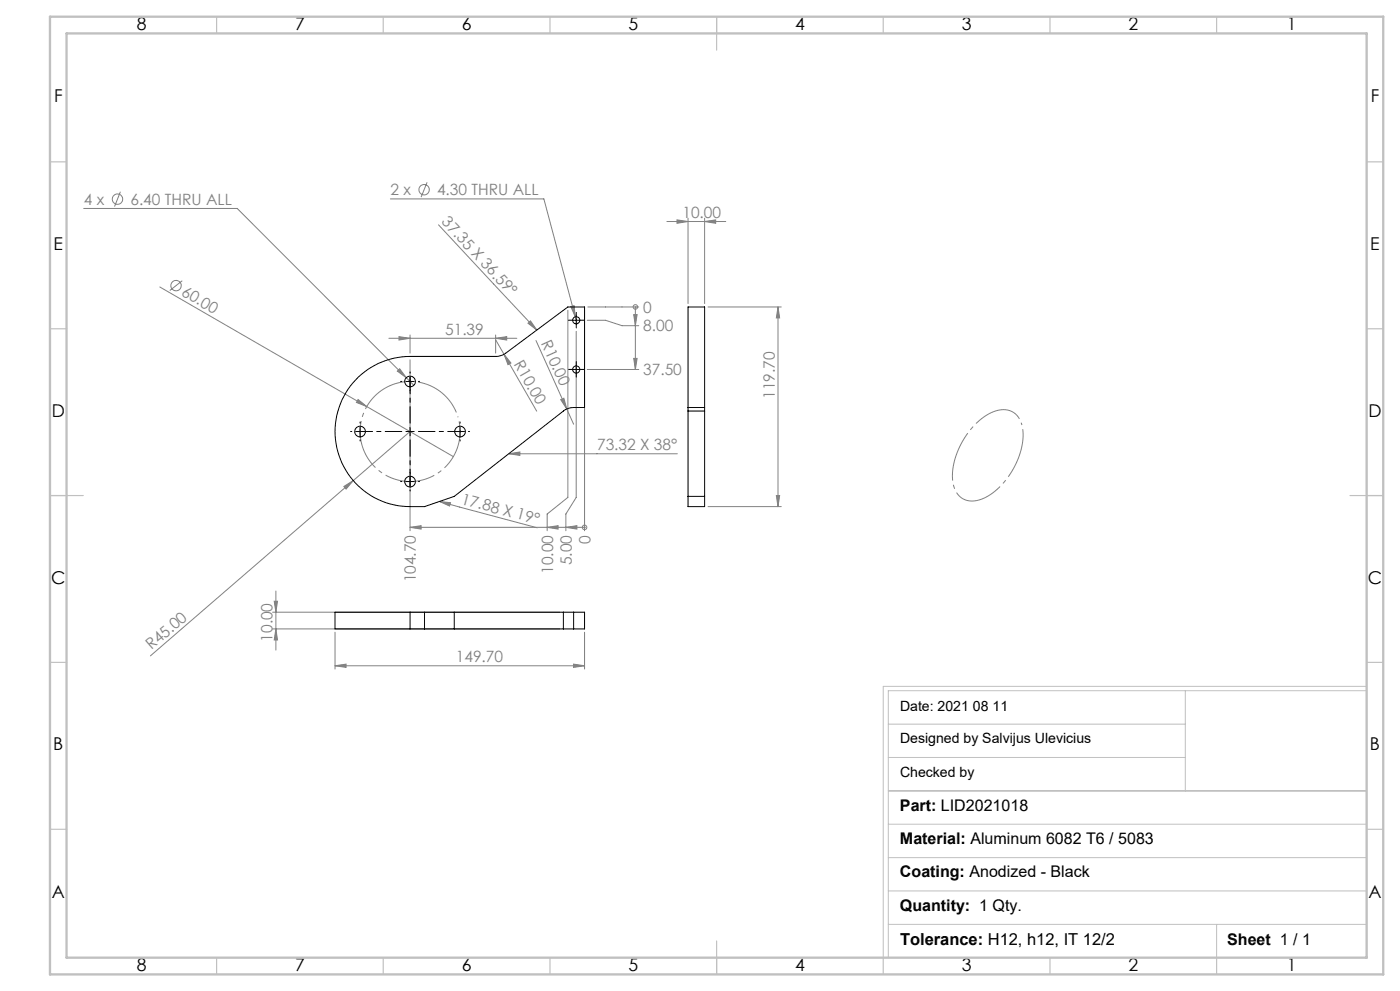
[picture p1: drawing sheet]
<svg xmlns="http://www.w3.org/2000/svg" width="420mm" height="297mm" viewBox="0 0 420 297" stroke-linecap="round" stroke-linejoin="round" font-family="sans-serif">
<g fill="none" stroke="#808080" stroke-width=".3">
<path d="M36.1 57.5l-1.7 4.4M117.1 59.6h46.1l9.4 35.3M128.1 54.6l-1.8 4.5M25.1 62.5h46.1l52.9 53M131.6 67.4l29.4 31.5M200.1 66.4h17.6M203.1 65.9l3.3 .5-3.3 .5zM206.4 65.4v25.6M211.4 66.4l3.3-.5v1zM211.4 65.4v25.6M47.9 86l88.1 50.8M54.7 84.1l-3.8 3"/>
<path d="M158.4 96.9l.7-.7 1.9 2.7zM170.4 93v56.1l-6.3 5v5M171.2 91.9l1-.3 .4 3.3zM172.6 94.9l.5 2.1M172.9 99.3v49.8l-3.1 5v5M175.4 93v66.1M176.2 96h5.4l5 1.6h5M176.4 92h15.2M190.1 94.3h1l-.5 3.3zM190.6 92h.1M190.6 92v18.7M212.4 92h22"/>
<path d="M233.4 92l.5 3.3h-1zM233.4 92v59.8M107.4 119.7l2.6 2.1-3.1-1.2zM116.7 101.4h38.3M119.2 111.2l.7-.7 2 2.7zM119.7 100.9l3.3 .5-3.3 .5zM123 100.4v5.4M123 107.8v51.3M148.7 101.4l3.3-.5v1zM148.7 100.4v5.4M148.7 101.8l12.3 21.4M151.2 106.2l2.1 2.6-.9 .5z"/>
<path d="M160.8 102.1l11.3 25M168.2 119.8l1-.5 .8 3.3zM176.2 110.7h15.4M190.1 107.4h1l-.5 3.3zM123 129.3l-17 14.7M152.6 136l3.4-.5v1zM152.6 136h50.6M103.2 145.8l2.8-1.8-2.2 2.6zM106 144l-60.9 52.6M123 158l3.3-.5v1.1zM123 158h52.4M131.8 150.3l3.3 .4-.2 1z"/>
<path d="M131.8 150.3l29.4 7.9M164.1 158l3.3-.5v1.1zM169.8 158l3.3-.5v1.1zM175.4 158h.1M212.4 151.8h22M232.9 148.5h1l-.5 3.3zM82.8 177.1v17.7M81.8 188.5h86.2M81.8 183.5h86.2M82.3 180.2h1l-.5 3.3zM82.8 188.5l.5 3.3h-1zM100.5 199.5l3.3-.5v1z"/>
<path d="M100.5 189.5v11M100.5 199.5h74.9M172 199l3.4 .5-3.4 .5zM175.4 189.5v11"/>
<circle cx="35.2" cy="59.7" r="1.55"/>
<circle cx="127.2" cy="56.9" r="1.55"/>
<circle cx="52.8" cy="85.6" r="1.57"/>
<circle cx="190.6" cy="92" r=".68"/>
<circle cx="175.4" cy="158.1" r=".68"/>
</g>
<path d="M137.4 124.9a15 15 0 0 0-25.1-6.1 15 15 0 0 0 6.7 25 15 15 0 0 0 18.7-17.8l-.3-1.1" fill="none" stroke="#808080" stroke-width=".3" stroke-dasharray="15.2 1.3 1.3 1.3" stroke-dashoffset="-1.4" stroke-linecap="butt"/>
<path d="M306.5 127a5.8 5.8 0 0 0-8.7-3.5 22.5 22.5 0 0 0-12 20.9 6 6 0 0 0 9 5.1 22.5 22.5 0 0 0 12-20.9l-.3-1.6" fill="none" stroke="#808080" stroke-width=".3" stroke-dasharray="15.2 1.3 1.3 1.3" stroke-dashoffset="-1.6" stroke-linecap="butt"/>
<path d="M266.5 217h89.1M355.6 207v30M410 205.7h-145v81.5M410 207h-143.5v80M266.5 237h143.5M266.5 227h89.1M266.5 257h143.5M266.5 247h143.5M266.5 277h143.5M266.5 267h143.5M365 277v10" fill="none" stroke="#c0c0c0" stroke-width=".3"/>
<g fill="none" stroke="#c0c0c0" stroke-width=".35">
<path d="M65 5v5M115 5v5M165 5v5M215 5v10M265 5v5M315 5v5M365 5v5M15 48.5h5M410 48.5h5M15 98.5h5M410 98.5h5M15 148.5h10"/>
<path d="M405 148.5h10M15 198.5h5M410 198.5h5M15 248.5h5M410 248.5h5M65 287v5M115 287v5M165 287v5M215 282v10M265 287v5M315 287v5M365 287v5"/>
</g>
<path d="M15 5h400v287h-400zM20 10h390v277h-390z" fill="none" stroke="#c0c0c0" stroke-width=".7"/>
<g fill="none" stroke="#000" stroke-width=".3" stroke-dasharray="15.2 1.3 1.3 1.3">
<path d="M171.6 96h-1M172.9 94.7v-1.1M172.9 97.2v1.1M174.1 96h1.1M120.5 114.3h-.3M123 111.8v-.3M123 116.8v.4M125.5 114.3h.4M171.6 110.7h-1M172.9 109.5v-1.1M172.9 112v1M174.1 110.7h1.1"/>
<path d="M105.5 129.3h-.3M108 126.8v-.3M108 131.8v.4M110.5 129.3h.4M135.5 129.3h-.3M138 126.8v-.3M138 131.8v.4M140.5 129.3h.4M120.5 144.3h-.3M123 141.8v-.3M123 146.8v.4M125.5 144.3h.4"/>
</g>
<path d="M120.5 129.3h-13.7M123 126.8v-13.7M123 131.8v13.8M125.5 129.3h13.8" fill="none" stroke="#000" stroke-width=".3" stroke-dasharray="15.2 1.3 1.3 1.3" stroke-dashoffset="10.3"/>
<g fill="none" stroke="#000" stroke-width=".3">
<path d="M171.6 96h2.5M172.9 94.7v2.5M121.8 114.3h2.4M123 113.1v2.5M171.6 110.7h2.5M172.9 109.5v2.5M106.8 129.3h2.5M108 128.1v2.5M121.8 129.3h2.4M123 128.1v2.5M136.8 129.3h2.5M138 128.1v2.5"/>
<path d="M121.8 144.3h2.4M123 143.1v2.5"/>
</g>
<g fill="#808080">
<path d="M168.2 119.8l1-.5 .8 3.3z"/>
<path d="M158.4 96.9l.7-.7 1.9 2.7z"/>
<path d="M107.4 119.7l2.6 2.1-3.1-1.2z"/>
<path d="M103.2 145.8l2.8-1.8-2.2 2.6z"/>
<path d="M151.2 106.2l2.1 2.6-.9 .5z"/>
<path d="M131.8 150.3l3.3 .4-.2 1z"/>
<path d="M152.6 136l3.4-.5v1z"/>
<path d="M190.1 94.3h1l-.5 3.3zM190.1 107.4h1l-.5 3.3z"/>
<path d="M169.8 158l3.3-.5v1.1zM164.1 158l3.3-.5v1.1zM123 158l3.3-.5v1.1z"/>
<path d="M148.7 101.4l3.3-.5v1zM119.7 100.9l3.3 .5-3.3 .5zM211.4 66.4l3.3-.5v1zM203.1 65.9l3.3 .5-3.3 .5z"/>
<path d="M119.9 110.5l-.7 .7 2.7 2zM171.2 91.9l1.4 3-.4-3.3zM100.5 199.5l3.3-.5v1zM172 199l3.4 .5-3.4 .5z"/>
<path d="M82.8 188.5l.5 3.3h-1zM82.3 180.2h1l-.5 3.3zM232.9 148.5h1l-.5 3.3zM233.4 92l.5 3.3h-1z"/>
</g>
<g fill="none" stroke="#000" stroke-width=".3">
<path d="M107.5 113a22.8 22.8 0 0 1 15.5-6.2h25.7a5.2 5.2 0 0 0 3-.9l18.7-13.9h5v30.1h-3.3a5.2 5.2 0 0 0-3.1 1.1l-32.7 25.6-8.9 3h-4.4a22.5 22.5 0 0 1-20.9-14.1 22.5 22.5 0 0 1 5.4-24.7zM206.4 122.1v1.1M206.4 122.1v-30.1h5v30.1M206.4 122.1h5M206.4 123.2v28.6h5v-28.6M206.4 123.2h5M211.4 122.1v1.1M206.4 148.8h5M123 183.5h-22.5v5h22.5M123 183.5v5M123 188.5h46M123 183.5h46"/>
<path d="M127.4 183.5v5M136.3 183.5v5M169 188.5h3.1M169 183.5h3.1M169 183.5v5M172.1 183.5h3.3v5h-3.3M172.1 183.5v5"/>
<circle cx="172.9" cy="96" r="1.07"/>
<circle cx="123" cy="114.3" r="1.6"/>
<circle cx="172.9" cy="110.7" r="1.07"/>
<circle cx="108" cy="129.3" r="1.61"/>
<circle cx="138" cy="129.3" r="1.61"/>
<circle cx="123" cy="144.3" r="1.61"/>
</g>
<g font-size="5.3">
<text x="41" y="8.9">8</text>
<text x="88.5" y="8.9">7</text>
<text x="138.5" y="8.9">6</text>
<text x="188.5" y="8.9">5</text>
<text x="238.5" y="8.9">4</text>
<text x="288.5" y="8.9">3</text>
<text x="338.5" y="8.9">2</text>
<text x="386" y="8.9">1</text>
<text x="16.2" y="30.7">F</text>
<text x="411.2" y="30.7">F</text>
<text x="16.1" y="74.9">E</text>
<text x="411.1" y="74.9">E</text>
<text x="15.5" y="124.9">D</text>
<text x="410.5" y="124.9">D</text>
<text x="15.4" y="174.9">C</text>
<text x="410.4" y="174.9">C</text>
<text x="16" y="224.9">B</text>
<text x="411" y="224.9">B</text>
<text x="15.5" y="269.2">A</text>
<text x="410.5" y="269.2">A</text>
<text x="41" y="290.9">8</text>
<text x="88.5" y="290.9">7</text>
<text x="138.5" y="290.9">6</text>
<text x="188.5" y="290.9">5</text>
<text x="238.5" y="290.9">4</text>
<text x="288.5" y="290.9">3</text>
<text x="338.5" y="290.9">2</text>
<text x="386" y="290.9">1</text>
</g>
<text font-size="4.9" x="270" y="283.3">Tolerance: H12, h12, IT 12/2</text>
<g font-size="4.8">
<text x="270" y="242.9">Part: LID2021018</text>
<text x="270" y="252.9">Material: Aluminum 6082 T6 / 5083</text>
<text x="270" y="262.9">Coating: Anodized - Black</text>
<text x="270" y="272.9">Quantity: 1 Qty.</text>
<text x="368.2" y="283.3">Sheet 1 / 1</text>
</g>
<g font-size="4.7" fill="#808080">
<text x="117.1" y="58.5">2 x</text>
<text x="131.1" y="58.5">4.30 THRU ALL</text>
<text x="25.1" y="61.4">4 x</text>
<text x="39.1" y="61.4">6.40 THRU ALL</text>
<text x="204.7" y="65.4">10.00</text>
<text x="132.3" y="66.7" transform="rotate(47 132.3 66.7)">37.35 X 36.59°</text>
<text x="54.2" y="88.3" transform="rotate(30 54.2 88.3)">60.00</text>
<text x="192.9" y="93.7">0</text>
<text x="133.5" y="100.4">51.39</text>
<text x="192.9" y="99.3">8.00</text>
<text x="162.3" y="102.8" transform="rotate(66 162.3 102.8)">R10.00</text>
<text x="154" y="109.1" transform="rotate(60 154 109.1)">R10.00</text>
<text x="192.9" y="112.5">37.50</text>
<text x="232.4" y="119.5" transform="rotate(-90 232.4 119.5)">119.70</text>
<text x="179.1" y="135">73.32 X 38°</text>
<text x="138.2" y="151" transform="rotate(15 138.2 151)">17.88 X 19°</text>
<text x="177.1" y="162.9" transform="rotate(-90 177.1 162.9)">0</text>
<text x="165.9" y="172" transform="rotate(-90 165.9 172)">10.00</text>
<text x="171.5" y="169.4" transform="rotate(-90 171.5 169.4)">5.00</text>
<text x="124.8" y="174.6" transform="rotate(-90 124.8 174.6)">104.70</text>
<text x="45.5" y="195" transform="rotate(-41 45.5 195)">R45.00</text>
<text x="81.8" y="192.3" transform="rotate(-90 81.8 192.3)">10.00</text>
<text x="136.7" y="198.5">149.70</text>
</g>
<g font-size="4.2">
<text x="270" y="213.1">Date: 2021 08 11</text>
<text x="270" y="222.7">Designed by Salvijus Ulevicius</text>
<text x="270" y="232.8">Checked by</text>
</g>
</svg>
